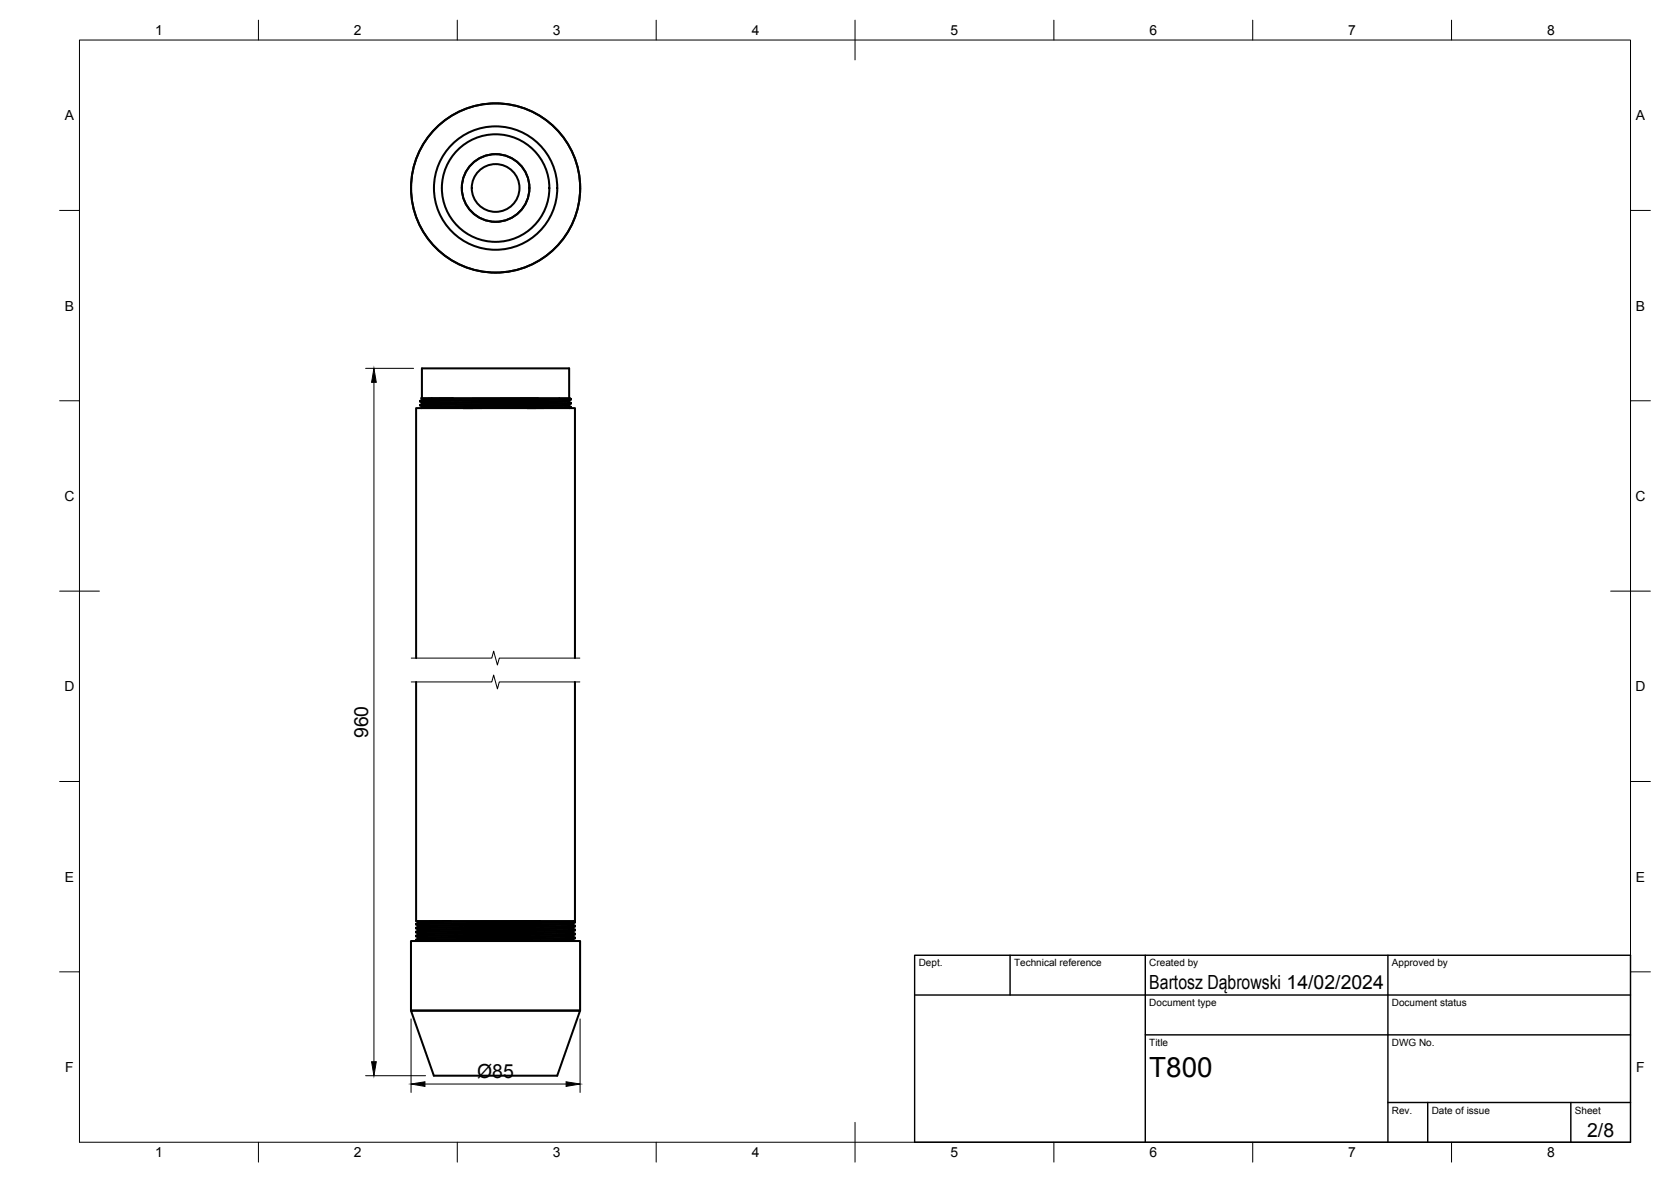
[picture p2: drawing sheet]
<svg xmlns="http://www.w3.org/2000/svg" width="420mm" height="297mm" viewBox="0 0 420 297" stroke-linecap="round" stroke-linejoin="round" font-family="sans-serif">
<!-- layer: Visible -->
<g fill="none" stroke="#000" stroke-width=".51">
<path d="M105.6 100.9l.6 .3M105.6 101.9l.6 .3M105.6 100.8v.1M105.6 101.8v.1M106.1 100.1v-7.5h37v7.5M106.2 100.2l-.3-.1h37.4l.3 .2M106.2 100.4l-.6 .3M106.2 101.4l-.6 .4M106.2 102.4l-.3 .2M106.2 100.2v.2M106.2 101.2v.2M106.2 102.2v.2"/>
<path d="M113.9 100.1l-7.7 .1M135.3 100.1l-29.1 .3M143 100.9l-36.8 .5M143 101.9l-36.8 .5M143 100.7l-36.8 .5M143 101.7l-36.8 .5M143 100.9l.6 .3M143 101.9l.6 .3M143 100.7v.2M143 101.7v.2M143.6 100.3l-38 .5M143.6 101.2l-38 .6"/>
<path d="M143.6 102.2l-27.1 .4M143.6 102.4l-10.9 .2M143.6 101.4l-38 .5M143.6 100.4l-38 .5M143.6 102.4l-.3 .2M143.6 101.4l-.6 .3M143.6 100.4l-.6 .3M143.6 100.3v.1M143.6 101.2v.2M143.6 102.2v.2M104.6 171.4v60.1h40v-60.1M104.6 165.4v-62.8h40v62.8"/>
<path d="M103.3 236.5h42.6v17.5h-42.6zM104.6 235.3l.6 .3M104.6 234.3l.6 .3M104.6 233.2l.6 .4M104.6 232.1l.6 .5M104.6 234.2v.1M104.6 235.1v.2M104.9 231.5l.3 .1M105.2 231.6v.2M105.2 232.6v.2M105.2 233.6v.2M105.2 234.6v.2"/>
<path d="M105.2 235.6v.2M105.2 235.8l-.6 .3 .3 .4M105.2 231.8l-.6 .3M105.2 232.8l-.6 .4M105.2 233.8l-.6 .4M105.2 234.8l-.6 .3M113.3 231.5l-8.1 .1M135.8 231.5l-30.6 .3M144 236.3l-8.2 .2M144 235.3l-38.8 .5M144 232.3l-38.8 .5M144 234.3l-38.8 .5"/>
<path d="M144 233.3l-38.8 .5M144 232.1v.2l.6 .3M144 233.1v.2M144 234.1v.2M144 235.1l.6 .7M144 236.1l.3 .4M144 234.3l.6 .5M144 233.3l.6 .5M144.3 231.5l.3 .2M144.5 233.6l-39.9 .6M144.5 234.6l-39.9 .5M144.5 235.7l-39.9 .4"/>
<path d="M144.6 235.8l-40 .5M144.6 234.8l-40 .5M144.6 233.8l-40 .5M144.6 232.8l-40 .5M144.6 231.8l-40 .5M144.6 235.8l-.6 .3-1.1 .1-29.6 .3M144.6 234.8l-.7 .3-1.2 .1-37.5 .4M144.6 233.8l-.6 .3-1.5 .1-37.3 .4M144.6 232.8l-.6 .3-1.8 .1-37 .4M144.6 231.8l-.6 .3-1.1 .1-37.7 .4M144.6 231.7l-40 .4M144.6 232.6l-40 .6"/>
<path d="M144.6 231.7v.1M144.6 232.6v.2M103.3 254h42.6l-5.8 16.3h-31z"/>
<circle cx="124.6" cy="47.2" r="21.3"/>
<circle cx="124.6" cy="47.3" r="15.5"/>
<circle cx="124.6" cy="47.3" r="13.5"/>
<circle cx="124.6" cy="47.2" r="8.5"/>
<circle cx="124.6" cy="47.2" r="6"/>
</g>
<!-- layer: BORDER -->
<g fill="none" stroke="#000" stroke-width=".25">
<path d="M20 10.1h390v276.9h-390zM65 5.1v5M115 5.1v5M165 5.1v5M215 5.1v10M265 5.1v5M315 5.1v5M365 5.1v5M15 52.9h5M410 52.9h5M15 100.7h5M410 100.7h5"/>
<path d="M15 148.6h10M405 148.6h10M15 196.4h5M410 196.4h5M15 244.2h5M410 244.2h5M65 287v5M115 287v5M165 287v5M215 282.1v9.9M265 287v5M315 287v5"/>
<path d="M365 287v5"/>
</g>
<!-- layer: TITLEBLOCK -->
<path d="M230 240.1h180v46.9h-180zM230 250h180M254 240.1v9.9M288 240.1v46.9M349 240.1v46.9M288 260.1h122M349 277.1h61M359 277.1v9.9M395 277.1v9.9" fill="none" stroke="#000" stroke-width=".36"/>
<!-- layer: Break Lines -->
<path d="M103.4 171.4h20.3l.4-1.8 1 3.5 .4-1.7h20.3M103.4 165.4h20.3l.4-1.8 1 3.5 .4-1.7h20.3" fill="none" stroke="#000" stroke-width=".25"/>
<!-- layer: FD_Dimensions -->
<path d="M91.9 92.6h12.1M94 96.1v170.7M103.4 256.1v18.4M145.9 256.1v18.4M91.9 270.3h15.1M106.8 272.4h35.5" fill="none" stroke="#000" stroke-width=".25"/>
<path d="M94 92.6l.6 3.5h-1.2zM93.4 266.8h1.2l-.6 3.5zM103.4 272.4l3.4-.5v1.1zM142.3 271.9l3.6 .5-3.6 .6z" fill="#000" stroke="#000" stroke-width=".25"/>
<text font-size="7" x="289" y="270.6">T800</text>
<g font-size="4.9">
<text x="92.6" y="185.5" transform="rotate(-90 92.6 185.5)">960</text>
<text x="289" y="248.5">Bartosz Dąbrowski 14/02/2024</text>
<text x="120" y="270.9">Ø85</text>
<text x="399.1" y="285.7">2/8</text>
</g>
<g font-size="3.5">
<text x="39" y="8.8">1</text>
<text x="89" y="8.8">2</text>
<text x="139" y="8.8">3</text>
<text x="189" y="8.8">4</text>
<text x="239" y="8.8">5</text>
<text x="289" y="8.8">6</text>
<text x="339" y="8.8">7</text>
<text x="389" y="8.8">8</text>
<text x="16.3" y="30.2">A</text>
<text x="411.3" y="30.2">A</text>
<text x="16.3" y="78">B</text>
<text x="411.3" y="78">B</text>
<text x="16.2" y="125.9">C</text>
<text x="411.2" y="125.9">C</text>
<text x="16.2" y="173.7">D</text>
<text x="411.2" y="173.7">D</text>
<text x="16.3" y="221.6">E</text>
<text x="411.3" y="221.6">E</text>
<text x="16.4" y="269.4">F</text>
<text x="411.4" y="269.4">F</text>
<text x="39" y="290.8">1</text>
<text x="89" y="290.8">2</text>
<text x="139" y="290.8">3</text>
<text x="189" y="290.8">4</text>
<text x="239" y="290.8">5</text>
<text x="289" y="290.8">6</text>
<text x="339" y="290.8">7</text>
<text x="389" y="290.8">8</text>
</g>
<g font-size="2.5">
<text x="231" y="242.9">Dept.</text>
<text x="255" y="242.9">Technical reference</text>
<text x="289" y="242.9">Created by</text>
<text x="350" y="242.9">Approved by</text>
<text x="289" y="252.8">Document type</text>
<text x="350" y="252.8">Document status</text>
<text x="289" y="262.9">Title</text>
<text x="350" y="262.9">DWG No.</text>
<text x="350" y="279.9">Rev.</text>
<text x="360" y="279.9">Date of issue</text>
<text x="396" y="279.9">Sheet</text>
</g>
</svg>
